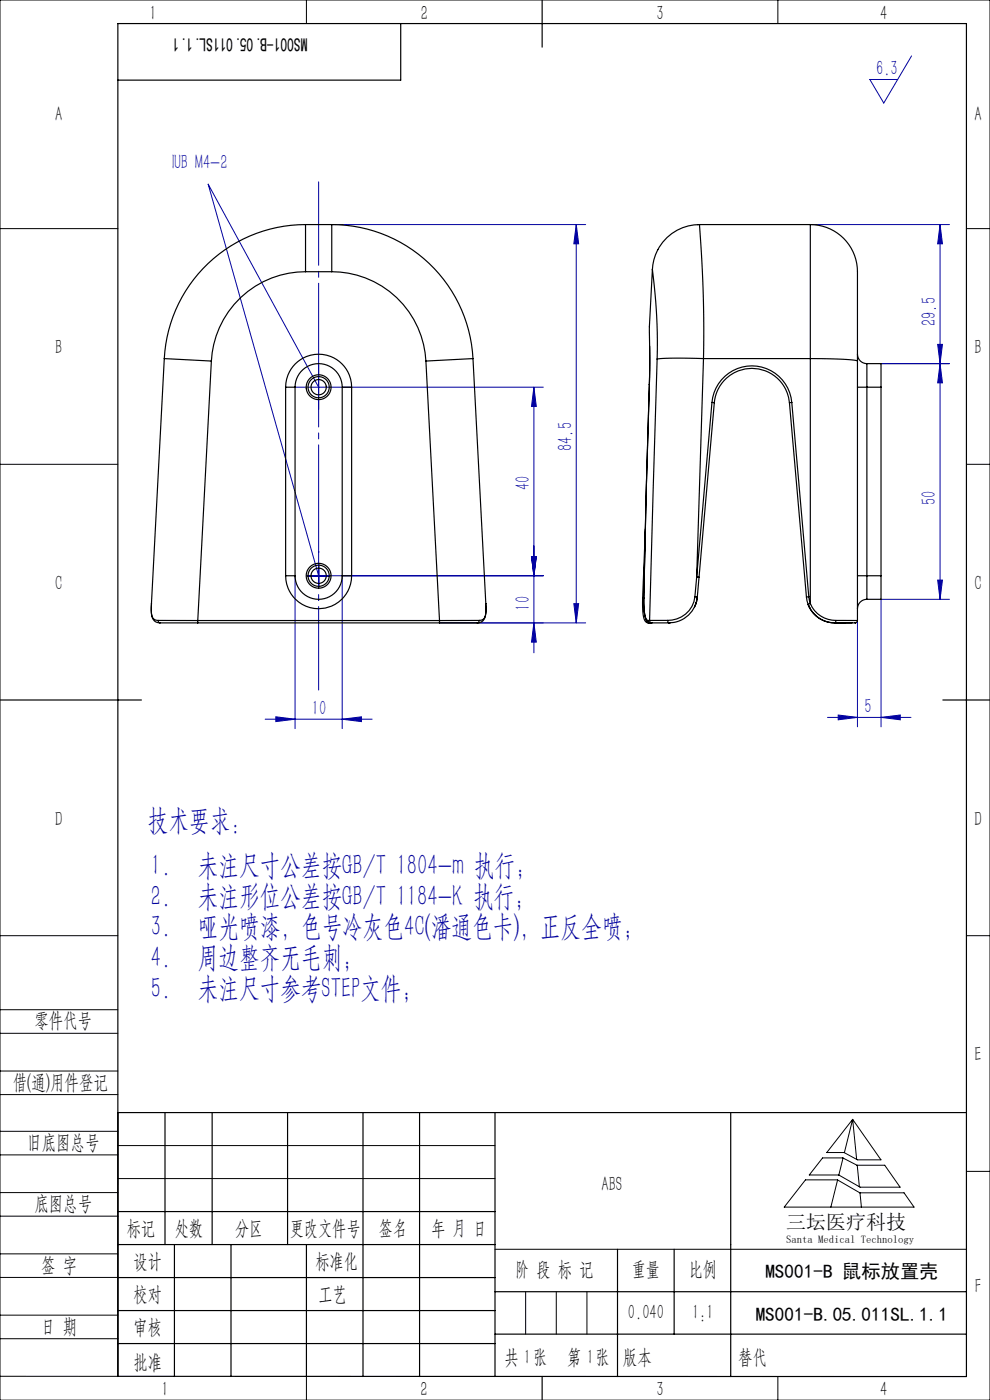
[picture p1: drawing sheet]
<svg xmlns="http://www.w3.org/2000/svg" width="210mm" height="297mm" viewBox="0 0 210 297" stroke-linecap="round" stroke-linejoin="round" font-family="sans-serif">
<g fill="none" stroke="#0000a0" stroke-width=".21">
<path d="M193.4 11.9l-5.9 10-3-5h5.9M70.4 47.6h53.8M122.2 47.6l.5 4.1h-1zM122.2 47.6v84.5M171.9 47.6h29.5M199.4 47.6l.5 4.1h-1zM199.4 47.6v79.5M67.6 79.6v5M198.9 73.1h1l-.5 4zM199.4 77.1l.5 4.1h-1zM201.4 77.1h-14.5M65.1 82.1h5"/>
<path d="M67.6 82.1l-23.4-43 23.4 83M72.6 82.1h42.7M113.3 82.1l.5 4.1h-1.1zM113.3 82.1v56.4M67.6 119.6v5M112.7 118.1h1.1l-.5 4zM62.6 122.1v32.5M72.6 122.1v32.5M93.2 132.1h31M113.3 132.1l.5 4.1h-1.1zM115.3 122.1h-50.2M121.7 128.1h1l-.5 4z"/>
<path d="M181.9 131.6v22.6M198.9 123.1h1l-.5 4zM201.4 127.1h-14.5v27.1M56.2 152.6h22.7M58.5 152.1l4.1 .5-4.1 .5zM72.6 152.6l4.1-.5v1zM175.5 152.2h17.7M177.8 151.7l4.1 .5-4.1 .5zM186.9 152.2l4.1-.5v1z"/>
</g>
<path d="M67.6 79.6v-2.2M65.1 82.1h-2.3M67.6 84.6v2.3M70.1 82.1h2.2M67.6 117.1v-.1M62.6 122.1h-.2M67.6 127.1v.2M72.6 122.1h.1" fill="none" stroke="#0000a0" stroke-width=".21" stroke-dasharray="30.5 1.3 1.3 1.3"/>
<path d="M67.6 38.6v107.8" fill="none" stroke="#0000a0" stroke-width=".21" stroke-dasharray="30.5 1.3 1.3 1.3" stroke-dashoffset="12.8"/>
<g fill="none" stroke="#000" stroke-width=".21">
<path d="M0 0h210v297h-210zM65 0v5M165 0v5M0 48.5h25M205 48.5h5M0 98.5h25M205 98.5h5M0 198.5h25M205 198.5h5M0 214.2h25M0 219.2h25M0 232.2h25"/>
<path d="M0 227.2h25M0 240h25M25 236v56h-25M180.9 237.5l6 8.6h-5l-2.9-1.6h-3.6zM180.9 237.5l-1.8 7M180.9 237.5l.8 8.5M0 245h25M0 258h25M0 253h25M25 243h80M25 250h80M170.9 250.3h6.7l4.8 2.8h9.4l2.1 3h-27.5z"/>
<path d="M174.5 245.6h4.3l3 1.6h5.9l3.2 4.7h-8.5l-4.5-2.6h-6.2zM177.7 250.3l-1.5 5.8M178.8 245.7l-.9 3.6M181.8 247.2l.5 4.6M182.4 253.1l.3 3M205 248.5h5M0 271h25M0 266h25M0 279h25M105 265h100M111.5 274v9M118 274v9"/>
<path d="M124.5 274v9M0 284h25M65 292v5M153.7 292h.1M165 292v5"/>
</g>
<g fill="none" stroke="#000" stroke-width=".25">
<path d="M85 5v12h-60M115 0v10M0 148.5h30M200 148.5h10M25 236h180M35 236v28M45 236v28M61 236v28M77 236v56M89 236v56M105 236v56M155 236v56"/>
<path d="M25 257h80M25 264h80M25 271h80M25 278h80M37 264v28M49 264v28M65 264v28M105 274h100M131 265v27M143 265v18M25 292h180v-287h-180v287M25 285h80"/>
<path d="M105 283h100M115 292v5"/>
</g>
<g fill="#0000a0">
<path d="M58.5 152.1l4.1 .5-4.1 .5zM72.6 152.6l4.1-.5v1z"/>
<path d="M177.8 151.7l4.1 .5-4.1 .5zM186.9 152.2l4.1-.5v1z"/>
<path d="M121.7 128.1h1l-.5 4zM122.2 47.6l.5 4.1h-1zM198.9 123.1h1l-.5 4zM199.4 77.1l.5 4.1h-1z"/>
<path d="M112.7 118.1h1.1l-.5 4zM113.3 132.1l.5 4.1h-1.1zM113.3 82.1l.5 4.1h-1.1zM112.7 118.1h1.1l-.5 4zM199.4 47.6l.5 4.1h-1zM198.9 73.1h1l-.5 4z"/>
</g>
<g fill="none" stroke="#000" stroke-width=".25">
<path d="M64.8 57.6a20 20 0 0 0-20 19M64.8 47.6v10M64.8 47.6a30 30 0 0 0-30 28.5M64.8 57.6h5.6M64.8 47.6h5.6M70.4 57.6a20 20 0 0 1 19.9 19M70.4 47.6v10M70.4 47.6a30 30 0 0 1 29.9 28.5M138.4 57.1l-.7 12.3v12.2M138.4 57.1h.1M138.4 57.1a125.5 125.5 0 0 1 1 19.1M139.5 53a9.9 9.9 0 0 0-1.1 4.1"/>
<path d="M148 47.6h.1M148.4 47.6l.5 8.3a272.1 272.1 0 0 1 .3 20.2M148.4 47.6a9.9 9.9 0 0 0-8.8 5.4M148.4 47.6h23.5M171.9 47.6v28.5M171.9 47.6a10.1 10.1 0 0 1 10 11.4v17.6M34.8 76.1l10 .5M34.8 76.1l-2.7 51.9M44.8 76.6l-2.8 55M90.3 76.6l2.9 55M100.3 76.1l-10 .5M100.3 76.1l2.8 51.9"/>
<path d="M137.8 73.5l-.1 8.1M139.4 76.2l-1.6 55.4M149.2 76.1l-6.4-.1-3.4 .2M149.2 76.1l-1.4 46.3 .5 .1M149.2 76.1h22.7M171.9 76.1a48.2 48.2 0 0 1 10 .5M171.9 76.1v51.9M181.9 75.1a2 2 0 0 0 2 2M181.9 76.6v55M183.9 77.1h3v5M183.9 77.1v5M60.6 82.1h2"/>
<path d="M60.6 82.1a7 7 0 0 1 7-7 7 7 0 0 1 7 7M60.6 82.1v40M62.6 82.1a5 5 0 0 1 5-5 5 5 0 0 1 5 5M62.6 82.1v40M72.6 82.1h2M72.6 82.1v40M74.6 82.1v40M137.7 81.6l-1.1 45.3M137.7 81.6h.1M151 85.4a8.5 8.5 0 0 1 8.5-7.8 8.5 8.5 0 0 1 8.5 7.8M151 85.4h.5M151 85.4l-3.6 41.2"/>
<path d="M151.5 85.4a8 8 0 0 1 8-7.3 8 8 0 0 1 8 7.3M151.5 85.4l-3.2 37.1M167.5 85.4l3.6 41.3M168 85.4h-.5M168 85.4l3.6 41.2M181.9 82.1h2M183.9 82.1v40M183.9 82.1h3M186.9 82.1v40M136.9 112.2l-.6 14.7M32.1 128a5.5 5.5 0 0 0 .6 3.7l.5 .3 .7 .1M32.1 128v.8a3.3 3.3 0 0 0 .6 2.6l.8 .2"/>
<path d="M33.5 131.6l.2 .4 .3 .1h8M33.5 131.6h8.5M42 131.6v.5M42 131.6h51.2M42 132.1h51.2M60.6 122.1a7 7 0 0 0 7 7 7 7 0 0 0 7-7M60.6 122.1h2M62.6 122.1a5 5 0 0 0 5 5 5 5 0 0 0 5-5M72.6 122.1h2M93.2 132.1h8M93.2 131.6v.5M101.6 131.6h-8.4"/>
<path d="M101.6 131.6l-.1 .4-.3 .1M101.7 132.1h-.4M103 128a5.8 5.8 0 0 1-.5 3.7l-.4 .2-.9 .2M103.1 128v.8a3.3 3.3 0 0 1-.6 2.6l-.9 .2M103.1 128l-.1 .1M136.3 126.9a9 9 0 0 0 .6 4.9l.6 .3M136.3 126.9l.2 .1M136.6 126.9v2.5a3.7 3.7 0 0 0 1 2.7h.3M136.6 126.9l.2 3.4a1.39 1.39 0 0 0 .6 1.3M136.6 126.9h.1M137.1 131.5l.3 .6h.9M137.4 131.6l.2 .4 .3 .1"/>
<path d="M137.4 131.6h.4M137.8 131.6l.1 .4 .4 .1M138.3 132.1h3.6M141.6 131.6h-3.8M141.6 131.6l.3 .5M141.9 132.1h.1M142 132.1h-.1M142.2 132.1h-.3M147.4 126.6a5.7 5.7 0 0 1-5.8 5M147.4 126.6l.5 .1M147.7 127.8l-.2 .5M147.8 127.5a6 6 0 0 1-5.9 4.6"/>
<path d="M147.8 127.5l-.5 1.3M147.9 127.1l-.1 .1M147.9 126.7l-.1 .8M147.9 126.6l-.1 .9M148.3 122.5l-.4 4.2M171.1 126.7l.3 1.5M171.4 128.2a6 6 0 0 0 5.7 3.9M171.4 128.3l.3 .5M171.5 128.3l.3 .8M171.6 126.6l-.5 .1M171.6 126.6l.3 1.4M171.7 128.9a6 6 0 0 0 5.3 3.2"/>
<path d="M171.9 128a5.8 5.8 0 0 0 5.4 3.6M171.9 128l-.5 .2M177.1 132.1h2.2h-2.3M177.1 132.1h4.4M177.1 132.1h1.8M177.3 131.6h4.6M177.3 131.6l-.3 .5M179.3 132.1h1.4M181.4 132.1h.1M181.9 131.6l-.2 .4-.2 .1M181.9 122.1h2M183.9 127.1a2 2 0 0 0-2 2"/>
<path d="M183.9 122.1v5M183.9 122.1h3M186.9 122.1v5h-3"/>
<circle cx="67.6" cy="82.1" r="1.62"/>
<circle cx="67.6" cy="82.1" r="2.25"/>
<circle cx="67.6" cy="82.1" r="2.64"/>
<circle cx="67.6" cy="122.1" r="2.25"/>
<circle cx="67.6" cy="122.1" r="1.62"/>
<circle cx="67.6" cy="122.1" r="2.64"/>
</g>
<g font-size="6.3" fill="#0000a0">
<text x="31.4" y="176.1">技术要求：</text>
<text x="32" y="185.7">1.</text>
<text x="42" y="185.7">未注尺寸公差按GB/T 1804-m 执行；</text>
<text x="32" y="192.2">2.</text>
<text x="42" y="192.2">未注形位公差按GB/T 1184-K 执行；</text>
<text x="32" y="198.7">3.</text>
<text x="42" y="198.7">哑光喷漆，色号冷灰色4C(潘通色卡)，正反全喷；</text>
<text x="32" y="205.2">4.</text>
<text x="42" y="205.2">周边整齐无毛刺；</text>
<text x="32" y="211.7">5.</text>
<text x="42" y="211.7">未注尺寸参考STEP文件；</text>
</g>
<g font-size="4.4" fill="#010000">
<text x="31.7" y="4.1">1</text>
<text x="89.2" y="4.1">2</text>
<text x="139.2" y="4.1">3</text>
<text x="186.7" y="4.1">4</text>
<text x="156.6" y="289.5">替代</text>
</g>
<g font-size="4.4" fill="#0000a0">
<text x="185.9" y="16">6.3</text>
<text x="36.5" y="35.8">IUB M4-2</text>
<text x="198.5" y="69.2" transform="rotate(-90 198.5 69.2)">29.5</text>
<text x="121.4" y="95.7" transform="rotate(-90 121.4 95.7)">84.5</text>
<text x="112.4" y="104" transform="rotate(-90 112.4 104)">40</text>
<text x="198.5" y="107.1" transform="rotate(-90 198.5 107.1)">50</text>
<text x="112.4" y="129.5" transform="rotate(-90 112.4 129.5)">10</text>
<text x="66.2" y="151.7">10</text>
<text x="183.4" y="151.3">5</text>
</g>
<g font-size="4.4">
<text x="11.7" y="25.7">A</text>
<text x="206.7" y="25.7">A</text>
<text x="11.7" y="75.2">B</text>
<text x="206.7" y="75.2">B</text>
<text x="11.7" y="125.2">C</text>
<text x="206.7" y="125.2">C</text>
<text x="11.7" y="175.2">D</text>
<text x="206.7" y="175.2">D</text>
<text x="7.3" y="217.9">零件代号</text>
<text x="206.7" y="225.2">E</text>
<text x="2.7" y="231">借(通)用件登记</text>
<text x="5.8" y="243.7">旧底图总号</text>
<text x="7.3" y="256.8">底图总号</text>
<text x="127.6" y="252.6">ABS</text>
<text x="26.9" y="261.9">标记</text>
<text x="37.1" y="261.9">处数</text>
<text x="49.9" y="261.9">分区</text>
<text x="61.5" y="261.9">更改文件号</text>
<text x="80.4" y="261.9">签名</text>
<text x="91.5" y="261.9">年 月 日</text>
<text x="8.7" y="269.8">签 字</text>
<text x="28.3" y="268.9">设计</text>
<text x="66.9" y="268.9">标准化</text>
<text x="109.3" y="270.8">阶 段 标 记</text>
<text x="134" y="270.8">重量</text>
<text x="146.1" y="270.8">比例</text>
<text x="206.8" y="274.2">F</text>
<text x="28.3" y="276">校对</text>
<text x="67.6" y="276">工艺</text>
<text x="133.2" y="279.8">0.040</text>
<text x="146.8" y="279.8">1:1</text>
<text x="8.7" y="282.9">日 期</text>
<text x="28.3" y="283">审核</text>
<text x="28.3" y="290.4">批准</text>
<text x="107" y="289.5">共 张</text>
<text x="111.1" y="289.5">1</text>
<text x="120.3" y="289.5">第 张</text>
<text x="124.5" y="289.5">1</text>
<text x="132.1" y="289.5">版本</text>
<text x="34.2" y="296.2">1</text>
<text x="89.2" y="296.2">2</text>
<text x="139.2" y="296.2">3</text>
<text x="186.7" y="296.2">4</text>
</g>
<text font-size="4.2" x="166.8" y="260.7">三坛医疗科技</text>
<g font-size="4.1">
<text x="65.2" y="8.2" transform="rotate(-180 65.2 8.2)">MS001-B.05.011SL.1.1</text>
<text x="162.4" y="271.1">MS001-B 鼠标放置壳</text>
<text x="160.3" y="280.2">MS001-B.05.011SL.1.1</text>
</g>
<text font-size="2.3" x="166.8" y="263.6">Santa Medical Technology</text>
</svg>
